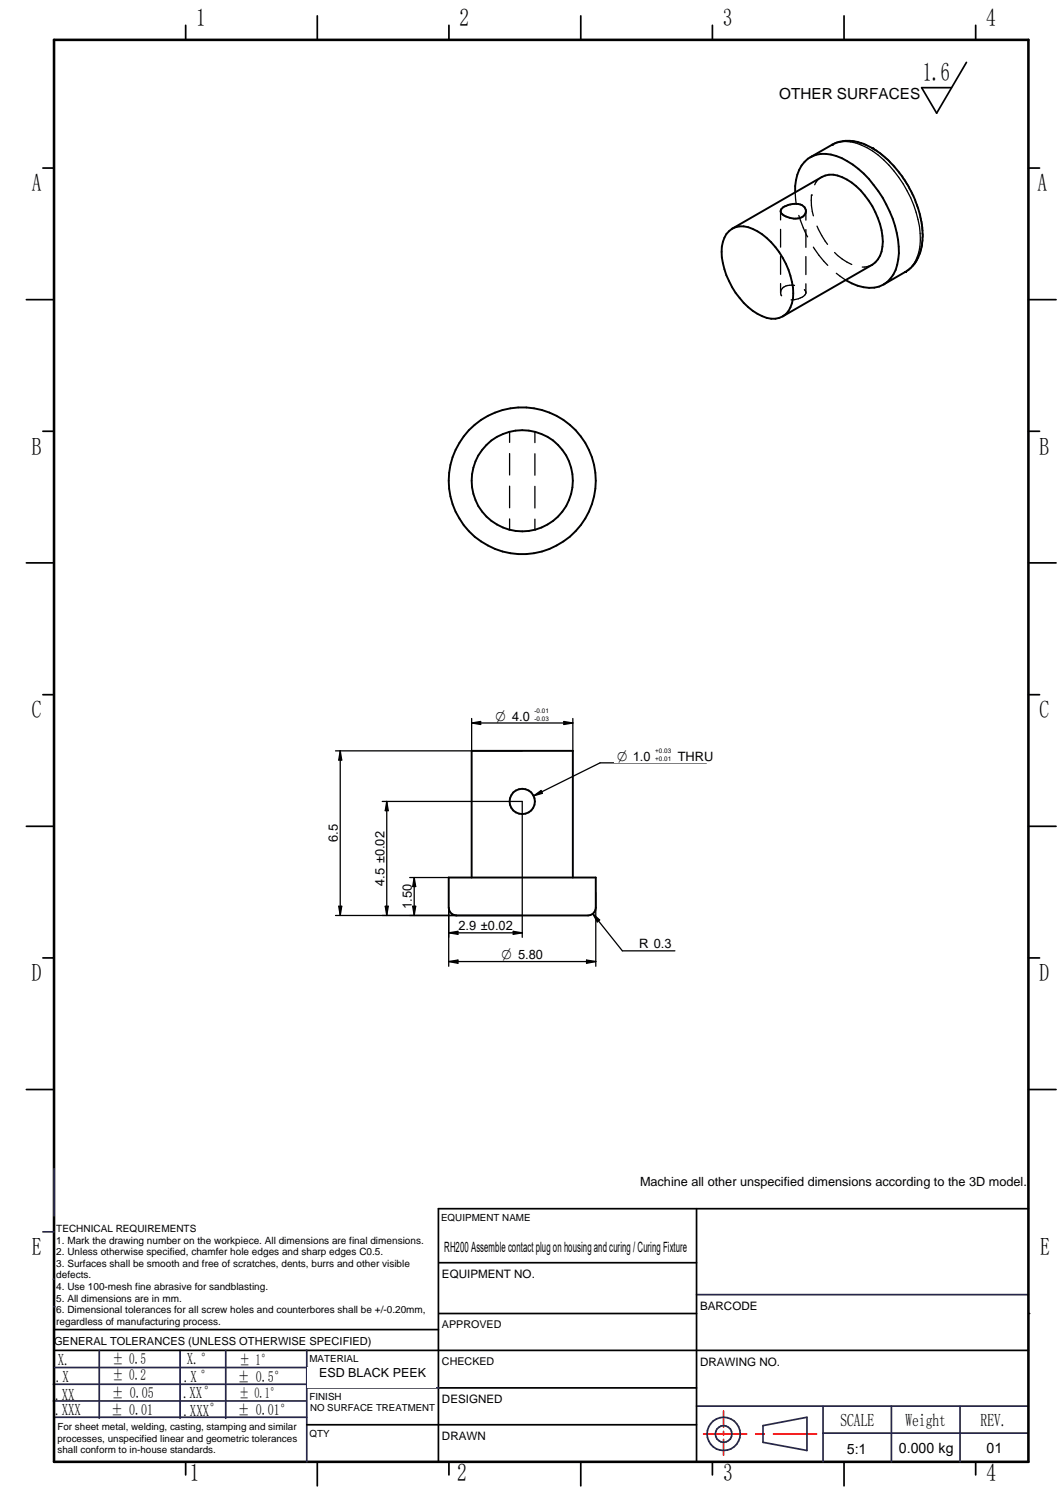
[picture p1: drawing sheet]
<svg xmlns="http://www.w3.org/2000/svg" width="210mm" height="297mm" viewBox="0 0 210 297" stroke-linecap="round" stroke-linejoin="round" font-family="sans-serif">
<g fill="none" stroke="#26264c" stroke-width=".34">
<path d="M8.5 243.3h2.2M10.5 252.6h.2M137.5 255.7h65.6M10.5 276.7h50M10.5 273.4h50M10.8 279.9h49.8M10.8 270.1h50M35.6 266.7v13.4M60.6 266.7v22M60.7 274.1h26M137.5 277.7h65.6M162.5 277.7v11"/>
<path d="M176 277.7v11M189.6 277.7v11M150.7 281.6l8.6-1.7v6.6l-8.6-1.6zM162.5 283h40.5"/>
</g>
<g fill="none" stroke="#000" stroke-width=".34">
<path d="M36.7 5v2.9M88.6 5v2.9M140.7 5v2.9M192.7 5v2.9M8.5 33.2h2.2M203.1 33.2h2.2M5.2 59.2h5.5M203.1 59.2h5.4M8.5 85.2h2.2M203.1 85.2h2.2M5.2 111.2h5.5M203.1 111.2h5.4"/>
<path d="M8.5 137.2h2.2M203.1 137.2h2.2M5.2 163.2h5.5M203.1 163.2h5.4M8.5 189.2h2.2M203.1 189.2h2.2M5.2 215.2h5.5M203.1 215.2h5.4M86.6 238.7v50M10.7 266.7h192.4M10.7 262.6h75.9M86.7 274.1h50.8"/>
<path d="M36.7 288.7v2.6M62.7 288.7v4.8M88.6 288.7v2.6M114.7 288.7v4.8M140.7 288.7v2.6M166.7 288.7v4.8M192.7 288.7v2.6"/>
</g>
<path d="M10.7 7.9h192.4v280.8h-192.4z" fill="none" stroke="#000" stroke-width=".51"/>
<path d="M142.9 278.7v3.2M138.9 283.2h8.5M142.9 282.7v.7M142.9 284.3v3.1M149.2 283.2h1.7M152.7 283.2h8.5" fill="none" stroke="#f00" stroke-width=".34"/>
<circle cx="10.6" cy="258.1" r=".17" fill="#26264c"/>
<g fill="none" stroke="#26264c" stroke-width=".34">
<path d="M10.7 230.8v9.4M19.6 266.7v13.4M44.6 266.7v13.4M60.5 266.7h.1"/>
<circle cx="142.9" cy="283.2" r="3.3"/>
<circle cx="142.9" cy="283.2" r="1.63"/>
</g>
<path d="M190.8 12.3l-5.8 10.1-3-5.1h5.9M86.6 238.7h116.5M86.7 259.4h50.8M86.7 249.4h50.8M86.6 281.4h50.9" fill="none" stroke="#000" stroke-width=".34"/>
<circle cx="203.1" cy="259.4" r=".17" fill="#000"/>
<g fill="#fff">
<path d="M137.9 271.4h64.4v6.1h-64.4z"/>
<path d="M189.9 283.9h13v4h-13z"/>
<path d="M86.9 254.9h50.2v4h-50.2z"/>
<path d="M60.7 270h25.3v4h-25.3z"/>
<path d="M87 244.3h50v4h-50z"/>
<path d="M60.8 277.1h25.2v4h-25.2z"/>
<path d="M176.4 284.1h13v4h-13z"/>
<path d="M162.7 284.1h13v4h-13z"/>
<path d="M137.9 260.4h64.5v6h-64.5z"/>
</g>
<path d="M62.7 3.1v4.8M114.7 3.1v4.8M166.7 3.1v4.8M137.5 238.7v50M60.6 281.4h26" fill="none" stroke="#000" stroke-width=".34"/>
<path d="M101.6 283.2h25.3v4h-25.3z" fill="#fff"/>
<g fill="none" stroke="#000" stroke-width=".38">
<path d="M157 38a7.9 7.9 0 0 1 2.6-6.7 7 7 0 0 1 7.7 .5 22.3 22.3 0 0 1 10.2 18.2 7.2 7.2 0 0 1-3 6.2M164.3 28.6l-4.3 2.5M164.3 28.6a8.2 8.2 0 0 1 8 .7M172.3 29.3a22.3 22.3 0 0 1 9.6 14.5l.2 1.2a9.6 9.6 0 0 1-2.2 7.8l-1.1 .9-4.3 2.5M144.6 45.2l17.7-10.2a4.8 4.8 0 0 1 5 .5 15.2 15.2 0 0 1 6.9 13.2 4.7 4.7 0 0 1-1.9 3.6l-17.7 10.2M144.6 45.2a4.8 4.8 0 0 1 5 .5 15.3 15.3 0 0 1 7 13.2 4.9 4.9 0 0 1-2 3.6M144.6 45.2a5.1 5.1 0 0 0-2.1 4.5 15.5 15.5 0 0 0 7.1 12.3 4.8 4.8 0 0 0 5 .5M154.3 41.3a3.8 3.8 0 0 1 4.3-.6 1.31 1.31 0 0 1 .5 1.4 1.31 1.31 0 0 1-1.2 1 3.7 3.7 0 0 1-3.7-1.2zM167 55.3a8.3 8.3 0 0 0 6.6 1.3l.9-.4M88.6 173.3h29v6a1.55 1.55 0 0 1-1.5 1.5h-26a1.55 1.55 0 0 1-1.5-1.5zM93.1 173.3v-25h20v25"/>
<circle cx="103.1" cy="94.9" r="10"/>
<circle cx="103.1" cy="94.9" r="14.5"/>
<circle cx="103.1" cy="158.3" r="2.5"/>
</g>
<g fill="none" stroke="#000" stroke-width=".25">
<path d="M157 38l.2 2.3M160.2 38.5h.1M160.2 38.5a11 11 0 0 0 .4 4.1M162.3 35l-.7 .4-.7 1.1M165.7 28.1a8 8 0 0 1 5.5 1.1 22.4 22.4 0 0 1 10.5 18.2 8.4 8.4 0 0 1-1.7 5.3M154.1 41.7v1.7M154.1 45.3v3.5M154.1 50.6v3.6M154.1 56v1.8M154.1 57.8l.2 .6M156.9 56.4a2.07 2.07 0 0 0-2.8 1.4M157.7 42.5l.9 2.5 .9 1.8"/>
<path d="M158.8 57.2l.3 .5M159.1 56v2a3.5 3.5 0 0 1-2.9 1.2M159.1 41.7v1.8M159.1 45.3v3.6M159.1 50.7v3.5M160.6 48.8l1.1 1.6 1.7 2M161.3 44.7l1 1.8 1.1 1.8M164.8 49.9a10.7 10.7 0 0 0 3.4 2.3M165.1 54l1.9 1.3M172.3 52.3l-.8 .3-1.2 .1M100.6 85.3v2.1M100.6 89.6v4.2"/>
<path d="M100.6 96v4.3M105.6 85.3v2.1M105.6 89.6v4.3M105.6 96.1v4.2M100.6 102.5v2.1M105.6 102.5v2.1M66.3 148.3h36.8M66.3 180.8h23.8"/>
</g>
<g fill="#000">
<circle cx="164.3" cy="28.6" r=".19"/>
<circle cx="172.3" cy="29.3" r=".19"/>
<circle cx="178.7" cy="53.7" r=".19"/>
</g>
<path d="M64.6 162.1h2.5v4.8h-2.5z" fill="#fff"/>
<path d="M67.2 148.3v32.5M67.2 148.3l.3 1.8h-.6zM93.1 141.9v6.4M113.1 141.9v6.4M66.9 179h.6l-.3 1.8z" fill="none" stroke="#000" stroke-width=".25"/>
<path d="M67.2 148.3l.3 1.8h-.6zM66.9 179h.6l-.3 1.8z" fill="#000"/>
<path d="M97.2 139.7h11.9v3h-11.9z" fill="#fff"/>
<path d="M93.1 142.8l1.8-.3v.6zM93.1 142.8h20M111.3 142.5l1.8 .3-1.8 .3zM80.9 173.3h7.7M80.9 180.8h9.2" fill="none" stroke="#000" stroke-width=".25"/>
<path d="M93.1 142.8l1.8-.3v.6zM111.3 142.5l1.8 .3-1.8 .3z" fill="#000"/>
<path d="M79.2 173.9h2.5v6.2h-2.5z" fill="#fff"/>
<path d="M81.5 179h.6l-.3 1.8zM81.8 173.3v7.5M81.8 173.3l.3 1.8h-.6zM88.6 179.3v11.5M117.6 176.3v14.5" fill="none" stroke="#000" stroke-width=".25"/>
<path d="M81.8 173.3l.3 1.8h-.6zM81.5 179h.6l-.3 1.8z" fill="#000"/>
<path d="M98.4 187.4h9.5v2.4h-9.5z" fill="#fff"/>
<path d="M118.5 150.7h21M88.6 189.9h29M88.6 189.9l1.8-.3v.6zM115.8 189.6l1.8 .3-1.8 .3z" fill="none" stroke="#000" stroke-width=".25"/>
<path d="M88.6 189.9l1.8-.3v.6zM115.8 189.6l1.8 .3-1.8 .3z" fill="#000"/>
<path d="M121.2 147.6h18.3v2.9h-18.3z" fill="#fff"/>
<path d="M75.5 158.3h27.6M105.4 157.2l1.4-1.1 .3 .6zM118.5 150.7l-13.1 6.5M75.5 180.8h27.6" fill="none" stroke="#000" stroke-width=".25"/>
<path d="M105.4 157.2l1.4-1.1 .3 .6z" fill="#000"/>
<path d="M73.8 163.5h2.4v12.1h-2.4z" fill="#fff"/>
<path d="M76.4 158.3v22.5M76.4 158.3l.3 1.8h-.6zM103.1 158.3v26.8M76.1 179h.6l-.3 1.8zM88.6 179.3v5.8" fill="none" stroke="#000" stroke-width=".25"/>
<path d="M76.4 158.3l.3 1.8h-.6zM76.1 179h.6l-.3 1.8z" fill="#000"/>
<path d="M89.9 181.7h12v2.4h-12z" fill="#fff"/>
<path d="M88.6 184.2l1.8-.3v.6zM88.6 184.2h14.5M101.3 183.9l1.8 .3-1.8 .3zM122.9 187.8h10.4" fill="none" stroke="#000" stroke-width=".25"/>
<path d="M88.6 184.2l1.8-.3v.6zM101.3 183.9l1.8 .3-1.8 .3z" fill="#000"/>
<path d="M125.6 185.2h7.7v2.5h-7.7z" fill="#fff"/>
<path d="M117.1 180.5l1.3 1.2-.5 .4zM117.1 180.5l5.8 7.3" fill="none" stroke="#000" stroke-width=".25"/>
<path d="M117.1 180.5l1.3 1.2-.5 .4z" fill="#000"/>
<text font-size="5.1" x="182.2" y="16">1.6</text>
<g font-size="4.9">
<text x="38.7" y="5.2">1</text>
<text x="90.8" y="5.2">2</text>
<text x="142.7" y="5.2">3</text>
<text x="194.7" y="5.2">4</text>
<text x="6.3" y="37.8">A</text>
<text x="204.9" y="37.8">A</text>
<text x="6.3" y="89.8">B</text>
<text x="205.2" y="89.8">B</text>
<text x="6.3" y="141.8">C</text>
<text x="205.2" y="141.8">C</text>
<text x="6.3" y="193.8">D</text>
<text x="205.2" y="193.8">D</text>
<text x="6.3" y="247.9">E</text>
<text x="205.4" y="247.9">E</text>
<text x="37.5" y="292.5">1</text>
<text x="90.3" y="292.5">2</text>
<text x="142.8" y="292.5">3</text>
<text x="194.8" y="292.5">4</text>
</g>
<g font-size="3.6">
<text x="165.9" y="281.6">SCALE</text>
<text x="178.8" y="281.6">Weight</text>
<text x="193.6" y="281.6">REV.</text>
</g>
<g font-size="3.3">
<text x="11.4" y="269.7">X.</text>
<text x="36.9" y="269.4">X.°</text>
<text x="11" y="272.9">.X</text>
<text x="36.3" y="273">.X °</text>
<text x="10.9" y="276.4">.XX</text>
<text x="10.9" y="279.5">.XXX</text>
<text x="36.2" y="276">.XX°</text>
<text x="36.2" y="279.7">.XXX°</text>
</g>
<g font-size="3">
<text x="153.9" y="19.6">OTHER SURFACES</text>
<text x="22.2" y="269.3">± 0.5</text>
<text x="47.3" y="269.5">± 1°</text>
<text x="22.2" y="272.5">± 0.2</text>
<text x="47" y="273">± 0.5°</text>
<text x="22" y="279.4">± 0.01</text>
<text x="22.1" y="276.2">± 0.05</text>
<text x="46.9" y="279.4">± 0.01°</text>
</g>
<text font-size="2.9" x="47.2" y="276.2">± 0.1°</text>
<g font-size="2.8">
<text x="97.8" y="142.3">O 4.0</text>
<text x="121.8" y="150.2">O 1.0</text>
<text x="99" y="189.5">O 5.80</text>
<text x="87.7" y="247.4">RH200 Assemble contact plug on housing and curing / Curing Fixture</text>
<text x="167.2" y="287.1">5:1</text>
<text x="177.5" y="287.1">0.000 kg</text>
<text x="194.8" y="286.9">01</text>
</g>
<g font-size="2.5">
<text x="133.8" y="150.2">THRU</text>
<text x="66.7" y="166.3" transform="rotate(-90 66.7 166.3)">6.5</text>
<text x="75.9" y="174.9" transform="rotate(-90 75.9 174.9)">4.5 ±0.02</text>
<text x="81.3" y="179.5" transform="rotate(-90 81.3 179.5)">1.50</text>
<text x="90.5" y="183.8">2.9 ±0.02</text>
<text x="126.2" y="187.3">R 0.3</text>
<text x="126.4" y="234.2">Machine all other unspecified dimensions according to the 3D model.</text>
<text x="63" y="272">ESD BLACK PEEK</text>
</g>
<g font-size="2.3">
<text x="87.3" y="252.4">EQUIPMENT NO.</text>
<text x="138.2" y="258.7">BARCODE</text>
<text x="138.2" y="269.7">DRAWING NO.</text>
<text x="87.3" y="277.1">DESIGNED</text>
<text x="87.3" y="284.4">DRAWN</text>
</g>
<text font-size="2.2" x="10.7" y="265.6">GENERAL TOLERANCES (UNLESS OTHERWISE SPECIFIED)</text>
<g font-size="2.1">
<text x="87.3" y="262.3">APPROVED</text>
<text x="87.3" y="269.5">CHECKED</text>
</g>
<g font-size="2">
<text x="11.1" y="243.3">TECHNICAL REQUIREMENTS</text>
<text x="11.1" y="245.6">1. Mark the drawing number on the workpiece. All dimensions are final dimensions.</text>
<text x="11.1" y="247.9">2. Unless otherwise specified, chamfer hole edges and sharp edges C0.5.</text>
<text x="11.1" y="250.2">3. Surfaces shall be smooth and free of scratches, dents, burrs and other visible</text>
<text x="11.1" y="252.5">defects.</text>
<text x="11.1" y="254.8">4. Use 100-mesh fine abrasive for sandblasting.</text>
<text x="11.1" y="257.1">5. All dimensions are in mm.</text>
<text x="11.1" y="259.4">6. Dimensional tolerances for all screw holes and counterbores shall be +/-0.20mm,</text>
<text x="11.1" y="261.6">regardless of manufacturing process.</text>
</g>
<g font-size="1.9">
<text x="87.1" y="241.1">EQUIPMENT NAME</text>
<text x="61.1" y="269">MATERIAL</text>
<text x="61.1" y="276.4">FINISH</text>
<text x="61.2" y="278.8">NO SURFACE TREATMENT</text>
<text x="11.4" y="282.5">For sheet metal, welding, casting, stamping and similar</text>
<text x="11.4" y="284.7">processes, unspecified linear and geometric tolerances</text>
<text x="11.4" y="287">shall conform to in-house standards.</text>
<text x="61.1" y="283.7">QTY</text>
</g>
<g font-size="1.3">
<text x="105.5" y="140.9">-0.01</text>
<text x="105.5" y="142.3">-0.03</text>
<text x="129.4" y="148.8">+0.03</text>
<text x="129.4" y="150.2">+0.01</text>
</g>
</svg>
